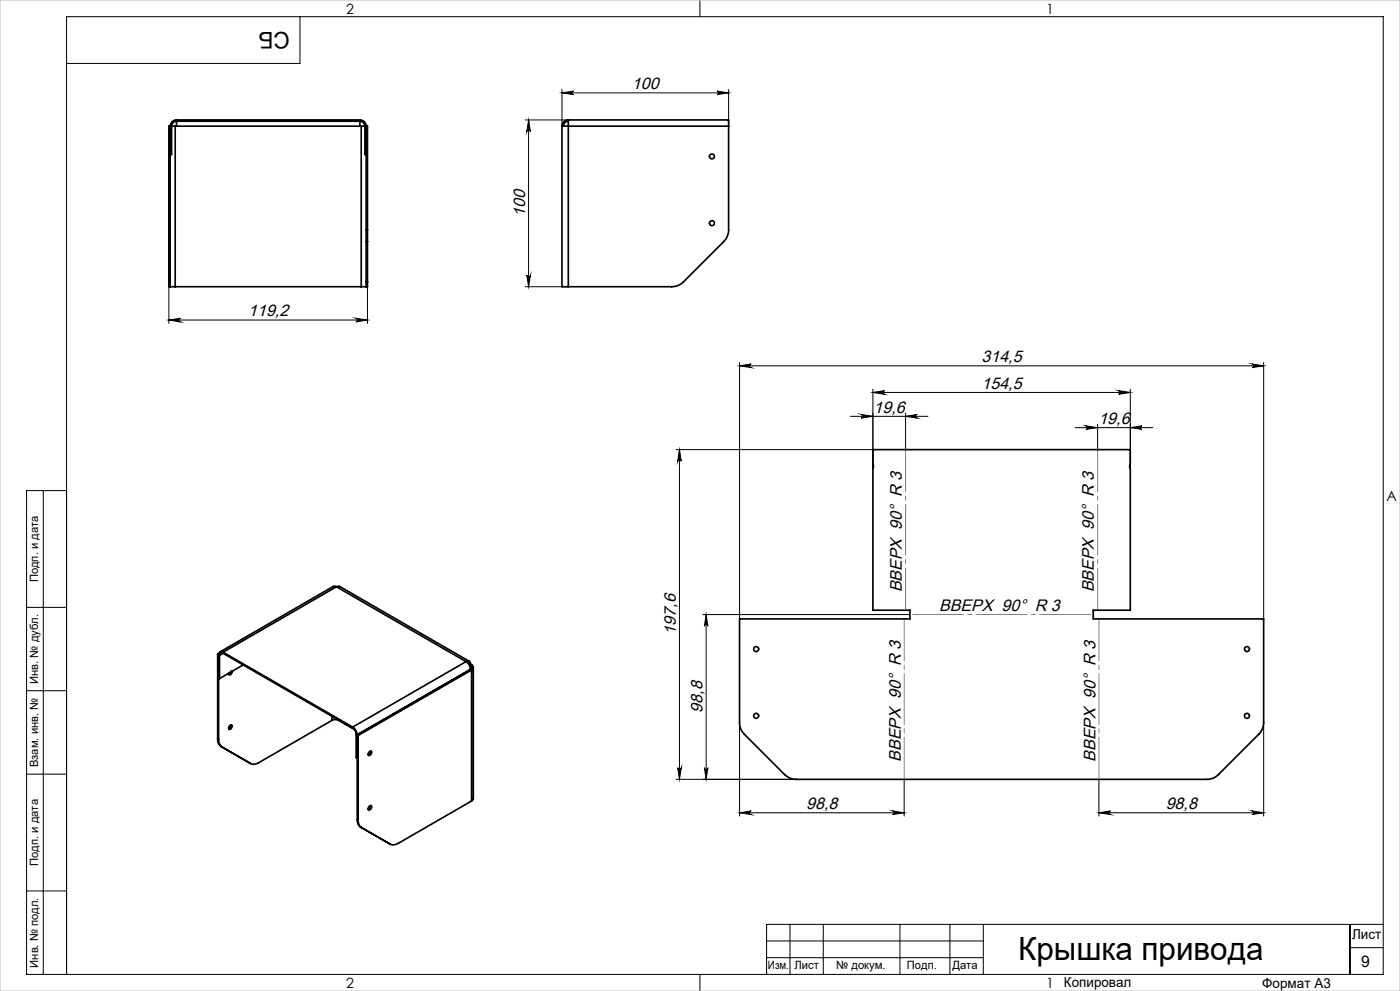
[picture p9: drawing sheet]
<svg xmlns="http://www.w3.org/2000/svg" width="420mm" height="297mm" viewBox="0 0 420 297" stroke-linecap="round" stroke-linejoin="round" font-family="sans-serif">
<g fill="none" stroke="#000" stroke-width=".3">
<path d="M90 5v14h-70M210 0v5M157.6 35.9h12.9M158.6 35.9v50M158.6 35.9l.5 3.5a.55 .55 0 0 0-.5-.5 .55 .55 0 0 0-.6 .5zM168.6 26.8v11M168.6 27.8h50M168.6 27.8l3.5-.5a.53 .53 0 0 0-.5 .5 .53 .53 0 0 0 .5 .6zM215.1 27.3l3.5 .5-3.5 .6a.53 .53 0 0 0 .5-.6 .53 .53 0 0 0-.5-.5zM218.6 26.8v11M50.7 95.9l3.5-.5a.55 .55 0 0 0-.5 .5 .55 .55 0 0 0 .5 .6zM50.7 84.5v12.4"/>
<path d="M50.7 95.9h59.5M106.8 95.4l3.4 .5-3.4 .6a.55 .55 0 0 0 .5-.6 .55 .55 0 0 0-.5-.5zM110.2 84.5v12.4M157.6 85.9h12.9M158 82.4a.55 .55 0 0 0 .6 .5 .55 .55 0 0 0 .5-.5l-.5 3.5zM221.9 108.6v76.9M221.9 109.6h157.2M221.9 109.6l3.5-.5a.55 .55 0 0 0-.6 .5 .55 .55 0 0 0 .6 .6zM261.9 116.6v23.7M261.9 117.6h77.2M261.9 117.6l3.5-.5a.55 .55 0 0 0-.6 .5 .55 .55 0 0 0 .6 .6zM335.6 117.1l3.5 .5-3.5 .6a.55 .55 0 0 0 .5-.6 .55 .55 0 0 0-.5-.5z"/>
<path d="M339.1 116.6v23.7M375.6 109.1l3.5 .5-3.5 .6a.55 .55 0 0 0 .5-.6 .55 .55 0 0 0-.5-.5zM379.1 108.6v76.9M202.8 134.8h59M203.8 134.8l.6 3.5a.55 .55 0 0 0-.5-.6 .55 .55 0 0 0-.6 .6zM203.8 134.8v98.8M255.1 124.8h23.3M258.3 124.2l3.6 .6-3.6 .5a.55 .55 0 0 0 .6-.5 .55 .55 0 0 0-.6-.6zM271.7 123.8v11M271.7 124.8l3.5-.6a.55 .55 0 0 0-.5 .6 .55 .55 0 0 0 .5 .5zM322.5 128.2h23.3M325.8 127.6l3.5 .6-3.5 .5a.53 .53 0 0 0 .5-.5 .53 .53 0 0 0-.5-.6z"/>
<path d="M329.3 127.2v7.6M339.1 128.2l3.5-.6a.53 .53 0 0 0-.5 .6 .53 .53 0 0 0 .5 .5zM13 147v145M20 147h-12v145h407v-287h-395v287M8 182h12M210.9 184.2h62M211.8 184.2l.6 3.5a.53 .53 0 0 0-.6-.5 .53 .53 0 0 0-.5 .5zM211.8 184.2v49.4M8 207h12M221.9 216.5v28.1M379.1 216.5v28.1M8 232h12"/>
<path d="M202.8 233.6h36.1M203.3 230.1a.55 .55 0 0 0 .6 .5 .55 .55 0 0 0 .5-.5l-.6 3.5zM211.3 230.1a.53 .53 0 0 0 .5 .5 .53 .53 0 0 0 .6-.5l-.6 3.5zM271.3 233.6v11M329.7 233.6v11M221.9 243.6h49.4M221.9 243.6l3.5-.6a.55 .55 0 0 0-.6 .6 .55 .55 0 0 0 .6 .5zM267.8 243l3.5 .6-3.5 .5a.55 .55 0 0 0 .5-.5 .55 .55 0 0 0-.5-.6zM329.7 243.6h49.4M329.7 243.6l3.5-.6a.55 .55 0 0 0-.5 .6 .55 .55 0 0 0 .5 .5zM375.6 243l3.5 .6-3.5 .5a.55 .55 0 0 0 .5-.5 .55 .55 0 0 0-.5-.6zM8 267h12"/>
<path d="M237 277v15M247 277v15M270 277v15M285 277v15M295 277v15M405 277v15M415 277h-185v15M210 292v5M230 282h65M230 287h65M405 284h10"/>
</g>
<path d="M271.7 134.7v48.1M271.3 185.5v48.1M329.3 182.8v-48.1M329.7 233.6v-48.1" fill="none" stroke="#808080" stroke-width=".3" stroke-dasharray="15.2 1.3 1.3 1.3" stroke-dashoffset="2.6"/>
<path d="M328 184.2h-55" fill="none" stroke="#808080" stroke-width=".3" stroke-dasharray="15.2 1.3 1.3 1.3" stroke-dashoffset="-.8"/>
<path d="M0 0h420v297h-420z" fill="none" stroke="#c0c0c0" stroke-width=".3"/>
<g fill="#000">
<path d="M215.1 27.3l3.5 .5-3.5 .6a.53 .53 0 0 0 .5-.6 .53 .53 0 0 0-.5-.5zM168.6 27.8l3.5-.5a.53 .53 0 0 0-.5 .5 .53 .53 0 0 0 .5 .6zM267.8 243l3.5 .6-3.5 .5a.55 .55 0 0 0 .5-.5 .55 .55 0 0 0-.5-.6zM221.9 243.6l3.5-.6a.55 .55 0 0 0-.6 .6 .55 .55 0 0 0 .6 .5zM375.6 109.1l3.5 .5-3.5 .6a.55 .55 0 0 0 .5-.6 .55 .55 0 0 0-.5-.5zM221.9 109.6l3.5-.5a.55 .55 0 0 0-.6 .5 .55 .55 0 0 0 .6 .6z"/>
<path d="M50.7 95.9l3.5-.5a.55 .55 0 0 0-.5 .5 .55 .55 0 0 0 .5 .6zM106.8 95.4l3.4 .5-3.4 .6a.55 .55 0 0 0 .5-.6 .55 .55 0 0 0-.5-.5z"/>
<path d="M158 82.4a.55 .55 0 0 0 .6 .5 .55 .55 0 0 0 .5-.5l-.5 3.5zM158.6 35.9l.5 3.5a.55 .55 0 0 0-.5-.5 .55 .55 0 0 0-.6 .5z"/>
<path d="M261.9 117.6l3.5-.5a.55 .55 0 0 0-.6 .5 .55 .55 0 0 0 .6 .6zM335.6 117.1l3.5 .5-3.5 .6a.55 .55 0 0 0 .5-.6 .55 .55 0 0 0-.5-.5z"/>
<path d="M271.7 124.8l3.5-.6a.55 .55 0 0 0-.5 .6 .55 .55 0 0 0 .5 .5zM258.3 124.2l3.6 .6-3.6 .5a.55 .55 0 0 0 .6-.5 .55 .55 0 0 0-.6-.6z"/>
<path d="M325.8 127.6l3.5 .6-3.5 .5a.53 .53 0 0 0 .5-.5 .53 .53 0 0 0-.5-.6zM339.1 128.2l3.5-.6a.53 .53 0 0 0-.5 .6 .53 .53 0 0 0 .5 .5z"/>
<path d="M211.8 184.2l.6 3.5a.53 .53 0 0 0-.6-.5 .53 .53 0 0 0-.5 .5zM211.3 230.1a.53 .53 0 0 0 .5 .5 .53 .53 0 0 0 .6-.5l-.6 3.5z"/>
<path d="M203.3 230.1a.55 .55 0 0 0 .6 .5 .55 .55 0 0 0 .5-.5l-.6 3.5zM203.8 134.8l.6 3.5a.55 .55 0 0 0-.5-.6 .55 .55 0 0 0-.6 .6z"/>
<path d="M329.7 243.6l3.5-.6a.55 .55 0 0 0-.5 .6 .55 .55 0 0 0 .5 .5zM375.6 243l3.5 .6-3.5 .5a.55 .55 0 0 0 .5-.5 .55 .55 0 0 0-.5-.6z"/>
</g>
<g fill="none" stroke="#000" stroke-width=".5">
<path d="M51 37.8h.1M51 37.8v31.1M51.5 37.8h1.1M51.5 37.8v8.5h-.5M51.5 37.8h-.8v31.1M52.6 37.8h55.8M52.6 37.8v48.1M53 35.9a1.87 1.87 0 0 0-2 1.9M53 36.3a1.45 1.45 0 0 0-1.5 1.5M53 36.3v1.5M53 35.9v.4M53 36.3h54.9"/>
<path d="M53 35.9h54.9M107.9 36.3a1.51 1.51 0 0 1 1.6 1.5M107.9 35.9a1.87 1.87 0 0 1 2 1.9M107.9 36.3v1.5M107.9 35.9v.4M108.4 37.8h1.1M108.4 37.8v48.1M109.5 37.8v8.5h.4M109.5 37.8h.7v31.1M109.9 37.8h.1M109.9 37.8v31.1M168.6 37.8v48.1h1.9"/>
<path d="M168.6 37.8h1.9M170.5 35.9h48.1v1.9M170.5 35.9v1.9M170.5 36.3a1.51 1.51 0 0 0-1.5 1.5M170.5 35.9a1.87 1.87 0 0 0-1.9 1.9M170.5 37.8h48.1M170.5 37.8v48.1M218.6 37.8v31.1a5.2 5.2 0 0 1-1.5 3.5l-12 12.1a5 5 0 0 1-3.6 1.4h-31M50.7 68.9v3.5M50.7 68.9h.3M50.7 72.4v12.1M50.7 72.4h.3"/>
<path d="M51 68.9v3.5M51 72.4v12.1M109.9 68.9v3.5M109.9 72.4v12.1M109.9 68.9h.3M109.9 72.4h.3M110.2 68.9v3.5M110.2 72.4v12.1M50.7 84.5v1.4h.3M50.7 84.5h.3M51 84.5v1.4M51 85.9h1.6"/>
<path d="M52.6 85.9h55.8M108.4 85.9h1.5M109.9 84.5v1.4M109.9 84.5h.3M110.2 84.5v1.4h-.3M261.9 134.8h77.2v4.4l-.2 .4 .2 .7v42.6h-11.1v2.6h51.1v31a5 5 0 0 1-1.5 3.6l-12.1 12a4.8 4.8 0 0 1-3.5 1.5h-123.1a4.8 4.8 0 0 1-3.5-1.5l-12.1-12a4.8 4.8 0 0 1-1.4-3.6v-31h51.1v-2.6h-11.1v-42.6l.1-.4-.1-.7zM100.9 175.9l1-.1 38.9 22.4M100.9 175.9l-.9-.1-34 19.6M100.9 175.9l-34 19.6M100.9 175.9l38.9 22.4M65.3 196.1l.6 .3M65.3 196.1v25.3"/>
<path d="M65.6 196.2h.1M65.6 196.2v25.4M65.6 195.9l-.3 .2M65.9 196.4v7M66.9 195.5a.83 .83 0 0 0-.9-.1 .83 .83 0 0 0-.4 .8M66.9 195.8a.65 .65 0 0 0-.7-.1 .65 .65 0 0 0-.3 .7M66.9 195.5l38.9 22.4M66.9 195.8l39 22.5M66.9 195.5v.3M66.9 195.8l-1 .6M73 199.3l-3.6 1.9-3.5 2.2M139.8 198.3a3 3 0 0 1 1.4 2.3"/>
<path d="M139.8 198.3a.84 .84 0 0 1 1-.1 .84 .84 0 0 1 .4 .9M139.8 198.3l-34 19.6M140.1 198.5h.5l.3 .7M140.7 199.1l.2 .1M140.9 199.2l.3 .2M141.2 199.4a.66 .66 0 0 1 .4 .6 .66 .66 0 0 1-.4 .6M141.2 199.4v1.2M141.2 199.1l-.3 .1M141.2 199.1l.3 .1M141.5 199.2a.83 .83 0 0 1 .5 .8 .83 .83 0 0 1-.5 .8M141.5 199.2l-.3 .2M65.6 203.2l.3 .2"/>
<path d="M69 217.4l.4-.2a.75 .75 0 0 1 .1 .9 .75 .75 0 0 1-.8 .4v-.6zM69.3 217.2a1.04 1.04 0 0 1-.7 1.2M69.4 201.2l-.3 .7-.5 .2M69.6 201.1a.83 .83 0 0 1-.9 1.1l-.1-.4M99.6 215.9l-22 12.7a2.58 2.58 0 0 1-2.5 .2M99.6 215.9a2.39 2.39 0 0 1 2.1 0M99.6 214.7v1.2M101.7 215.9h.1M105.8 217.9a3 3 0 0 1 1.3 2.3M105.8 217.9v.4a2.11 2.11 0 0 1 1.1 1.8M141.2 200.6h.1M141.2 200.6l-34.1 19.6"/>
<path d="M141.2 200.6l.3 .2M141.5 200.8l-34 19.6M141.5 200.8v39.3M142 200v39.3l-.5 .8M65.3 221.4a2.61 2.61 0 0 0 1 2.3M65.3 221.4l.3 .2M65.6 221.6a2.61 2.61 0 0 0 1 2.3M66.3 223.7l.3 .2M66.3 223.7l8.8 5.1M66.6 223.9l8.5 4.9M106.9 220.1l.2 .1M106.9 220.1v6.9l.2 .2"/>
<path d="M107.1 220.2l.1 25.4M107.1 227.2h.1M107.2 220.2l.3 .2M107.5 220.4v25.3M110.7 225.4l.4-.3a.71 .71 0 0 1 .4 .8 .71 .71 0 0 1-.8 .5l-.2-.3zM111.2 225.1l-.2 .8-.5 .4M107.2 245.6a2.41 2.41 0 0 0 1 2.3M107.2 245.6l.3 .1M107.5 245.7a2.41 2.41 0 0 0 1 2.3M108.2 247.9l.3 .1M108.2 247.9l8.8 5.1M108.5 248l8.5 5"/>
<path d="M110.7 241.7l.4-.3a.71 .71 0 0 1 .4 .9 .71 .71 0 0 1-.8 .5l-.2-.4zM111.2 241.4l-.2 .8-.5 .4M141.5 240.1l-22 12.6a2.59 2.59 0 0 1-2.5 .3"/>
<circle cx="213.6" cy="46.9" r=".74"/>
<circle cx="213.6" cy="66.9" r=".76"/>
<circle cx="226.9" cy="194.5" r=".75"/>
<circle cx="374.1" cy="194.5" r=".74"/>
<circle cx="226.9" cy="214.5" r=".75"/>
<circle cx="374.1" cy="214.5" r=".74"/>
</g>
<text font-size="9.6" x="305.4" y="287.8">Крышка привода</text>
<text font-size="6.9" x="86.9" y="9.4" transform="rotate(-180 86.9 9.4)">СБ</text>
<g font-size="5">
<text x="189.6" y="26.7">100</text>
<text x="157.5" y="64.9" transform="rotate(-90 157.5 64.9)">100</text>
<text x="74.5" y="94.8">119,2</text>
<text x="294.5" y="108.5">314,5</text>
<text x="294.5" y="116.5">154,5</text>
<text x="262.1" y="123.7">19,6</text>
<text x="329.5" y="127.1">19,6</text>
<text x="270.6" y="177.5" transform="rotate(-90 270.6 177.5)">ВВЕРХ 90° R 3</text>
<text x="328.2" y="177.5" transform="rotate(-90 328.2 177.5)">ВВЕРХ 90° R 3</text>
<text x="281.7" y="183">ВВЕРХ 90° R 3</text>
<text x="202.8" y="190.2" transform="rotate(-90 202.8 190.2)">197,6</text>
<text x="210.8" y="213.5" transform="rotate(-90 210.8 213.5)">98,8</text>
<text x="270.2" y="228.3" transform="rotate(-90 270.2 228.3)">ВВЕРХ 90° R 3</text>
<text x="328.7" y="228.3" transform="rotate(-90 328.7 228.3)">ВВЕРХ 90° R 3</text>
<text x="241.9" y="242.5">98,8</text>
<text x="349.7" y="242.5">98,8</text>
</g>
<text font-size="4.8" x="408.3" y="289.7">9</text>
<g font-size="4.2">
<text x="103.8" y="4.2">2</text>
<text x="313.8" y="4.2">1</text>
<text x="415.9" y="150.2">A</text>
<text x="103.8" y="296.2">2</text>
<text x="313.8" y="296.2">1</text>
</g>
<g font-size="4.1">
<text x="405.6" y="281.5">Лист</text>
<text x="319.2" y="295.9">Копировал</text>
<text x="378.7" y="296">Формат А3</text>
</g>
<g font-size="3.4">
<text x="11.4" y="174.5" transform="rotate(-90 11.4 174.5)">Подп. и дата</text>
<text x="11.4" y="205" transform="rotate(-90 11.4 205)">Инв. № дубл.</text>
<text x="11.4" y="229.9" transform="rotate(-90 11.4 229.9)">Взам. инв. №</text>
<text x="11.4" y="259.5" transform="rotate(-90 11.4 259.5)">Подп. и дата</text>
<text x="11.4" y="290" transform="rotate(-90 11.4 290)">Инв. № подл.</text>
<text x="230.4" y="290.4">Изм.</text>
<text x="238.3" y="290.4">Лист</text>
<text x="250.9" y="290.4">№ докум.</text>
<text x="272.1" y="290.4">Подп.</text>
<text x="285.7" y="290.5">Дата</text>
</g>
</svg>
